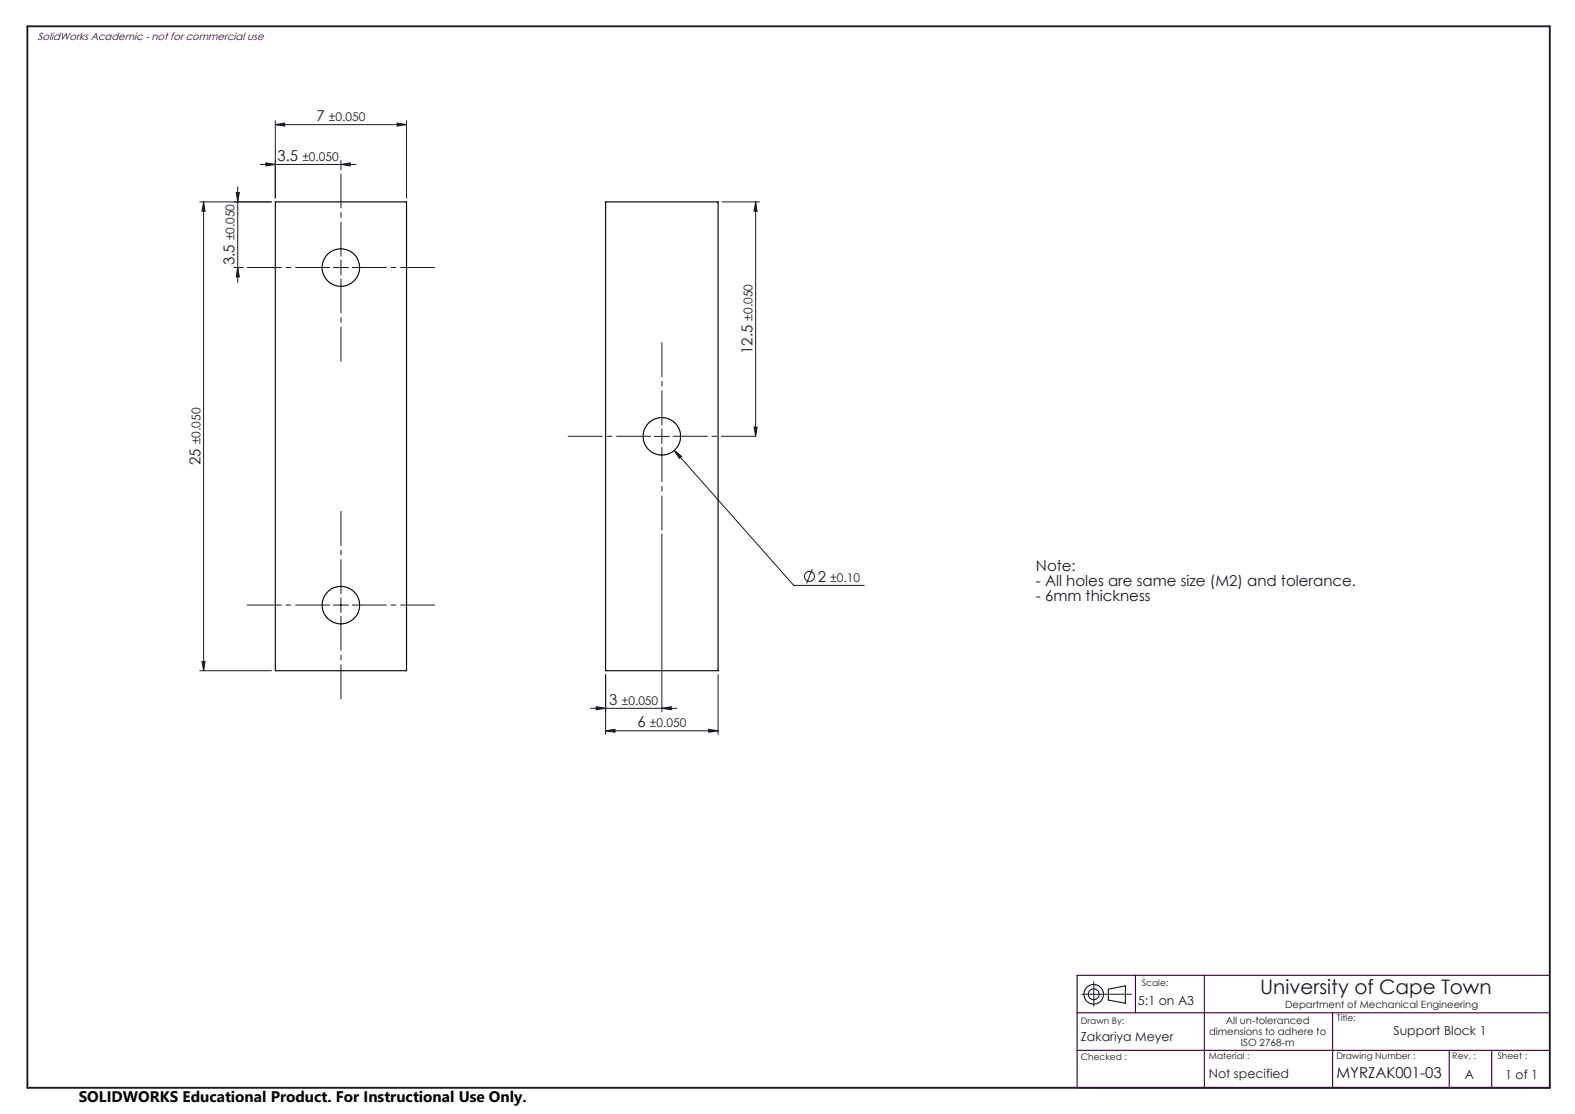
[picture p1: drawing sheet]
<svg xmlns="http://www.w3.org/2000/svg" width="420mm" height="297mm" viewBox="0 0 420 297" stroke-linecap="round" stroke-linejoin="round" font-family="sans-serif">
<g fill="none" stroke="#191924" stroke-width=".27">
<path d="M73.4 33.2l2.5-.4v.8zM73.4 32.2v20.6M73.4 33.2h35M105.9 32.8l2.5 .4-2.5 .4zM108.4 32.2v20.6M54.3 53.8l.4 2.5h-.8zM54.3 53.8v125M63 51.3h.8l-.4 2.5zM63.4 49.8v25.5M69.4 43.8h25.5M70.9 43.4l2.5 .4-2.5 .4zM72.4 53.8h-19.1"/>
<path d="M90.9 43.8l2.5-.4v.8zM90.9 42.8v2.5M192.5 53.8h10M201.5 53.8l.4 2.5h-.8zM201.5 53.8v62.5M62.4 71.3h2.5M63.4 71.3l.4 2.5h-.8zM88.9 71.3h4M90.9 69.3v4M174.5 116.3h4M176.5 114.3v4M201.1 113.8h.8l-.4 2.5z"/>
<path d="M179.8 120.1l2 1.6-.6 .5zM179.8 120.1l31.9 36h18.8M90.9 159.3v4M176.5 142.3v47.5M216.6 151.8l-1.5 3.8M53.3 178.8h19.1M53.9 176.4h.8l-.4 2.4zM88.9 161.3h4M161.5 179.8v16M191.5 179.8v16M157.5 188.8h23M159 188.4l2.5 .4-2.5 .4z"/>
<path d="M161.5 194.8l2.5-.4v.8zM161.5 194.8h30M176.5 188.8l2.5-.4v.8zM189 194.4l2.5 .4-2.5 .4zM288.5 265.1h13.2M291.7 261.8v6.5"/>
<circle cx="215.9" cy="153.7" r="1.34"/>
</g>
<g fill="none" stroke="#191924" stroke-width=".3">
<path d="M295.6 263.7l4.5-.8v4.6l-4.5-.9z"/>
<circle cx="291.6" cy="265.1" r="2.61"/>
<circle cx="291.7" cy="265.1" r="1.45"/>
</g>
<path d="M87.9 71.3h-22M90.9 68.3v-22M90.9 74.3v22M93.9 71.3h22M173.5 116.3h-22M176.5 113.3v-22M176.5 119.3v22M179.5 116.3h22M90.9 158.3v-22M87.9 161.3h-22M90.9 164.3v22M93.9 161.3h22" fill="none" stroke="#191924" stroke-width=".27" stroke-dasharray="15.2 1.3 1.3 1.3" stroke-dashoffset="6.1"/>
<path d="M7.3 7h406v283h-406z" fill="none" stroke="#191924" stroke-width=".5"/>
<path d="M287.2 270h126.1M302.8 260v10M321.2 260v30M355.4 270v20M413.3 260h-126.1v30h126.1M287.2 280h126.1M386.5 280v10M397.8 280v10" fill="none" stroke="#400040" stroke-width=".3"/>
<g fill="#191924">
<path d="M105.9 32.8l2.5 .4-2.5 .4zM73.4 33.2l2.5-.4v.8z"/>
<path d="M90.9 43.8l2.5-.4v.8zM70.9 43.4l2.5 .4-2.5 .4zM176.5 188.8l2.5-.4v.8zM159 188.4l2.5 .4-2.5 .4z"/>
<path d="M161.5 194.8l2.5-.4v.8zM189 194.4l2.5 .4-2.5 .4zM179.8 120.1l1.4 2.1 .6-.5z"/>
<path d="M63.4 71.3l.4 2.5h-.8zM63 51.3h.8l-.4 2.5zM201.1 113.8h.8l-.4 2.5zM201.5 53.8l.4 2.5h-.8z"/>
<path d="M54.3 53.8l.4 2.5h-.8zM53.9 176.4h.8l-.4 2.4z"/>
</g>
<g fill="none" stroke="#000" stroke-width=".3">
<path d="M73.4 53.8h35v125h-35zM161.5 53.8h30v125h-30z"/>
<circle cx="90.9" cy="71.3" r="5"/>
<circle cx="176.5" cy="116.3" r="5"/>
<circle cx="90.9" cy="161.3" r="5"/>
</g>
<text font-size="5.3" fill="#191924" x="336" y="265.1">University of Cape Town</text>
<text font-size="4.1" x="21" y="293.7">SOLIDWORKS Educational Product. For Instructional Use Only.</text>
<g font-size="4" fill="#191924">
<text x="84.4" y="32.3">7</text>
<text x="74" y="42.9">3.5</text>
<text x="62.6" y="70.8" transform="rotate(-90 62.6 70.8)">3.5</text>
<text x="200.6" y="94.4" transform="rotate(-90 200.6 94.4)">12.5</text>
<text x="53.4" y="124" transform="rotate(-90 53.4 124)">25</text>
<text x="218.1" y="155.1">2</text>
<text x="276.2" y="152.1">Note:</text>
<text x="276.2" y="156.1">- All holes are same size (M2) and tolerance.</text>
<text x="276.2" y="160.1">- 6mm thickness</text>
<text x="162.5" y="187.9">3</text>
<text x="170" y="193.9">6</text>
<text x="356.4" y="287.5">MYRZAK001-03</text>
</g>
<g font-size="3.3" fill="#191924">
<text x="303.5" y="267.8">5:1 on A3</text>
<text x="371.6" y="275.9">Support Block 1</text>
<text x="288.2" y="277.6">Zakariya Meyer</text>
<text x="322.4" y="287.5">Not specified</text>
<text x="390.6" y="287.6">A</text>
<text x="401.4" y="287.6">1 of 1</text>
</g>
<g font-size="3.2" fill="#191924">
<text x="87.7" y="32.3">±0.050</text>
<text x="80.6" y="43">±0.050</text>
<text x="62.6" y="64.1" transform="rotate(-90 62.6 64.1)">±0.050</text>
<text x="200.7" y="85.5" transform="rotate(-90 200.7 85.5)">±0.050</text>
<text x="53.4" y="118.4" transform="rotate(-90 53.4 118.4)">±0.050</text>
<text x="221.4" y="155.1">±0.10</text>
<text x="165.8" y="188">±0.050</text>
<text x="173.3" y="194">±0.050</text>
</g>
<text font-size="2.8" fill="#400040" x="10" y="10.5">SolidWorks Academic - not for commercial use</text>
<g font-size="2.7" fill="#191924">
<text x="342.7" y="268.7">Department of Mechanical Engineering</text>
<text x="322.4" y="275.9">dimensions to adhere to</text>
<text x="326.9" y="272.9">All un-toleranced</text>
<text x="330.9" y="278.9">ISO 2768-m</text>
</g>
<g font-size="2.4" fill="#191924">
<text x="304.5" y="262.8">Scale:</text>
<text x="288.2" y="272.9">Drawn By:</text>
<text x="356.5" y="272.3">Title:</text>
<text x="288.2" y="282.6">Checked :</text>
<text x="322.4" y="282.3">Material :</text>
<text x="356.4" y="282.3">Drawing Number :</text>
<text x="387.3" y="282.4">Rev. :</text>
<text x="399.3" y="282.3">Sheet :</text>
</g>
</svg>
